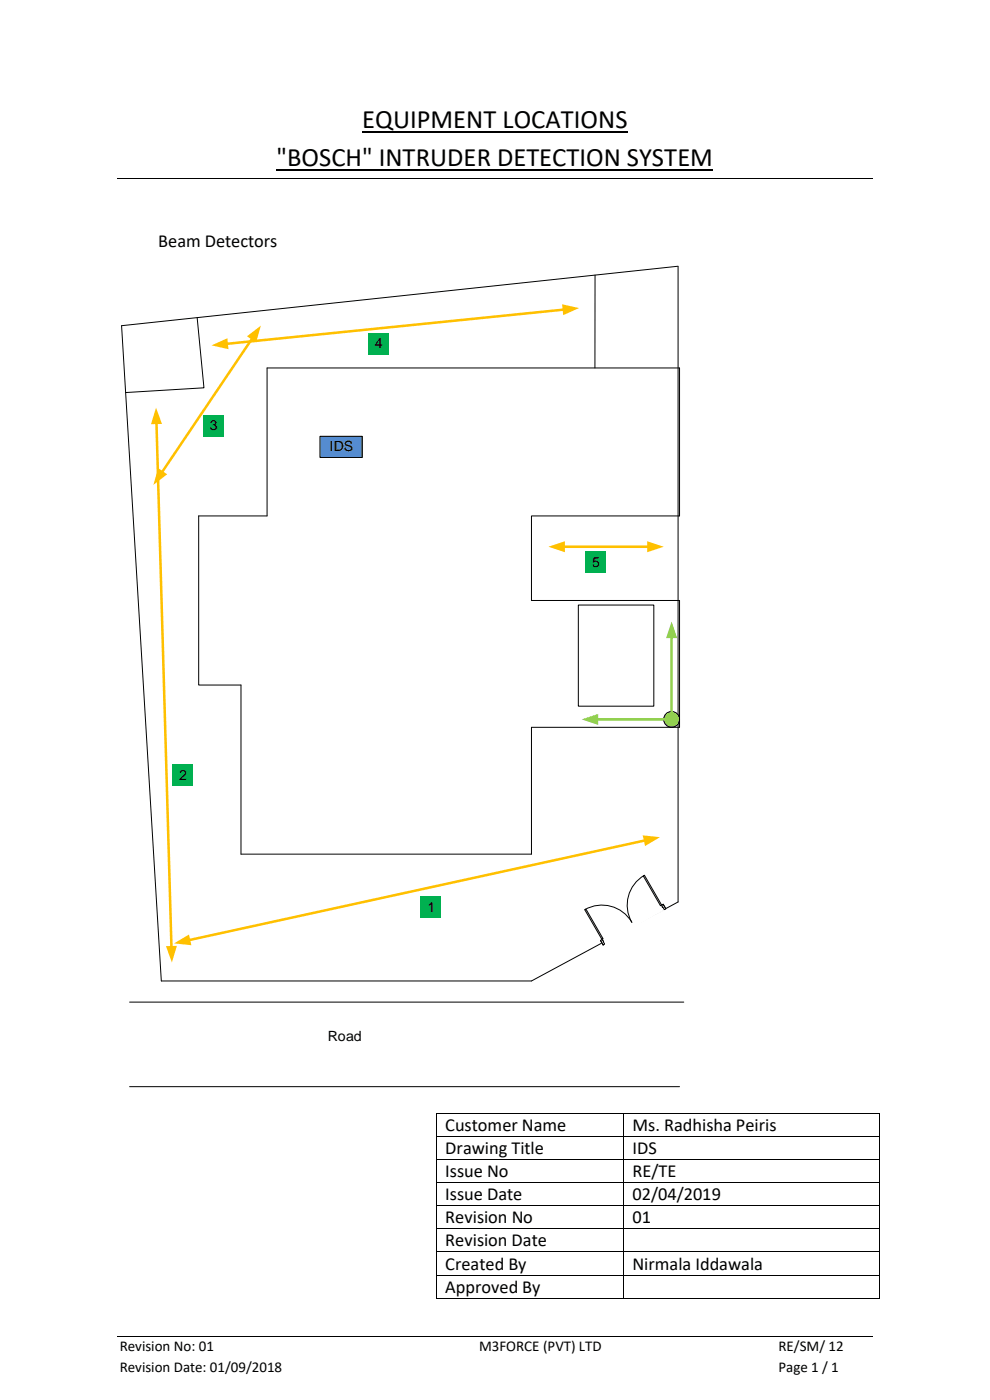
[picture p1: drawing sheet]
<svg xmlns="http://www.w3.org/2000/svg" width="210mm" height="297mm" viewBox="0 0 210 297" stroke-linecap="round" stroke-linejoin="round" font-family="sans-serif">
<path d="M56.7 109.5h-14.6v35.8h9v35.9h61.6v-26.9M34.2 208.1h78.5" fill="none" stroke="#000" stroke-width=".21"/>
<path d="M119.6 65.7l-71.5 7.2" fill="none" stroke="#ffc000" stroke-width=".54"/>
<g fill="#ffc000">
<path d="M119.2 64.6l3.6 .8-3.3 1.5z"/>
<path d="M44.9 73.3l3.3-1.5 .3 2.3z"/>
</g>
<path d="M119.5 116h18.1" fill="none" stroke="#ffc000" stroke-width=".54"/>
<g fill="#ffc000">
<path d="M137.3 114.8l3.5 1.2-3.5 1.2z"/>
<path d="M116.3 116l3.5-1.2v2.4z"/>
</g>
<path d="M67.9 92.6h8.9v4.4h-8.9z" fill-rule="evenodd" fill="#548bd4"/>
<path d="M67.9 92.6h8.9v4.4h-8.9z" fill="none" stroke="#000" stroke-width=".21"/>
<path d="M33.2 89.7l3.2 111.3" fill="none" stroke="#ffc000" stroke-width=".54"/>
<g fill="#ffc000">
<path d="M33.1 86.5l1.3 3.4-2.4 .1z"/>
<path d="M35.2 200.7h2.3l-1 3.5z"/>
</g>
<g fill="#00b050">
<path d="M89.3 190.2h4.3v4.5h-4.3z" fill-rule="evenodd"/>
<path d="M36.7 162.2h4.3v4.5h-4.3z" fill-rule="evenodd"/>
<path d="M43.2 88.1h4.3v4.5h-4.3z" fill-rule="evenodd"/>
</g>
<path d="M143.8 56.5v134.9" fill="none" stroke="#000" stroke-width=".21"/>
<circle cx="142.5" cy="152.6" r="1.68" fill="#92d050"/>
<circle cx="142.5" cy="152.6" r="1.68" fill="none" stroke="#000" stroke-width=".21"/>
<path d="M126.6 152.6h14.2" fill="none" stroke="#92d050" stroke-width=".54"/>
<path d="M123.4 152.6l3.5-1.1v2.3z" fill="#92d050"/>
<path d="M142.5 135.1v15.8" fill="none" stroke="#92d050" stroke-width=".54"/>
<path d="M142.5 131.9l1.1 3.5h-2.3z" fill="#92d050"/>
<path d="M56.7 109.5v-31.4h87.5v31.4h-31.5v17.9h31.5v26.9h-31.5M143.8 191.4l-31.1 16.7" fill="none" stroke="#000" stroke-width=".21"/>
<path d="M127.4 199.5l13.3-7.7 .6 1-13.3 7.7z" fill-rule="evenodd" fill="#fff"/>
<path d="M127.4 199.5l13.3-7.7 .6 1-13.3 7.7z" fill="none" stroke="#fff" stroke-width=".21"/>
<path d="M140.4 192l.5 1 .3-.2-.5-1zM127.4 199.5l.3-.2 .6 1-.4 .2z" fill-rule="evenodd" fill="#fff"/>
<path d="M127.8 199.6l-.1-.3-.3 .2 .5 1 .4-.2-.3-.5M140.5 192.3l-.1-.3 .3-.2 .5 1-.3 .2-.3-.5" fill="none" stroke="#000" stroke-width=".21"/>
<path d="M140.4 192.3l.2 .2zM127.8 199.6l.3 .2z" fill-rule="evenodd" fill="#fff"/>
<path d="M127.4 199.5l.5 1M127.8 199.6l.2 .2M136.7 185.7a7.3 7.3 0 0 0-2.7 10 7.3 7.3 0 0 0-9.9-2.7M140.5 192.3l.1 .2M140.7 191.8l.5 1" fill="none" stroke="#000" stroke-width=".21"/>
<path d="M124.1 193l.2-.1 3.6 6.3-.2 .1z" fill-rule="evenodd" fill="#fff"/>
<path d="M124.1 193l.2-.1 3.6 6.3-.2 .1z" fill="none" stroke="#000" stroke-width=".21"/>
<path d="M136.5 185.8l.2-.1 3.7 6.3-.3 .2z" fill-rule="evenodd" fill="#fff"/>
<path d="M126.2 58.4v19.7M143.8 56.5l-118 12.6 8.4 139M41.8 67.4l1.5 14.9-16.7 1M136.5 185.8l.2-.1 3.7 6.3-.3 .2zM27.5 212.6h117.6M27.5 230.5h116.7" fill="none" stroke="#000" stroke-width=".21"/>
<path d="M136.9 178.3l-96.8 21.2" fill="none" stroke="#ffc000" stroke-width=".54"/>
<g fill="#ffc000">
<path d="M136.3 177.2l3.7 .4-3.2 1.9z"/>
<path d="M36.9 200.1l3.2-1.8 .5 2.2z"/>
</g>
<path d="M53.5 71.8l-19.2 28.4" fill="none" stroke="#ffc000" stroke-width=".54"/>
<g fill="#ffc000">
<path d="M52.4 71.3l2.9-2.2-1 3.5z"/>
<path d="M33.5 99.3l2 1.3-2.9 2.3z"/>
</g>
<path d="M122.7 128.4h16v21.4h-16z" fill-rule="evenodd" fill="#fff"/>
<path d="M122.7 128.4h16v21.4h-16z" fill="none" stroke="#000" stroke-width=".21"/>
<g fill="#00b050">
<path d="M78.1 70.7h4.3v4.5h-4.3z" fill-rule="evenodd"/>
<path d="M124.2 117.1h4.3v4.5h-4.3z" fill-rule="evenodd"/>
</g>
<path d="M58.7 36h92.6M76.9 28.1h56.3" fill="none" stroke="#000" stroke-width=".38"/>
<g fill="none" stroke="#000" stroke-width=".21">
<path d="M24.9 37.8h160.3M92.6 236.2v4.8M92.6 236.1h39.6M132.3 236.2v4.8M132.4 236.1h54.1M186.6 236.2v4.8M92.6 241.1v4.8M92.6 246v4.8M92.6 250.9v4.8M92.6 255.9v4.7M92.6 241h39.6M92.6 245.9h39.6"/>
<path d="M92.6 250.9h39.6M92.6 255.8h39.6M132.3 241.1v4.8M132.3 246v4.8M132.3 250.9v4.8M132.3 255.9v4.7M132.4 241h54.1M132.4 245.9h54.1M132.4 250.9h54.1M132.4 255.8h54.1M186.6 241.1v4.8M186.6 246v4.8"/>
<path d="M186.6 250.9v4.8M186.6 255.9v4.7M92.6 260.8v4.7M92.6 265.7v4.7M92.6 270.6v4.8M92.6 260.7h39.6M92.6 265.6h39.6M92.6 270.5h39.6M92.6 275.5h39.6M132.3 260.8v4.7M132.3 265.7v4.7M132.3 270.6v4.8"/>
<path d="M132.4 260.7h54.1M132.4 265.6h54.1M132.4 270.5h54.1M132.4 275.5h54.1M186.6 260.8v4.7M186.6 265.7v4.7M186.6 270.6v4.8M24.9 283.6h160.3"/>
</g>
<g fill="#000">
<path d="M92.5 236h.1v.2h-.1z" fill-rule="evenodd"/>
<path d="M92.5 236h.1v.2h-.1z" fill-rule="evenodd"/>
<path d="M132.2 236h.2v.2h-.2z" fill-rule="evenodd"/>
<path d="M186.5 236h.1v.2h-.1z" fill-rule="evenodd"/>
<path d="M186.5 236h.1v.2h-.1z" fill-rule="evenodd"/>
<path d="M92.5 241h.1v.1h-.1z" fill-rule="evenodd"/>
<path d="M92.5 245.9h.1v.1h-.1z" fill-rule="evenodd"/>
<path d="M92.5 250.8h.1v.1h-.1z" fill-rule="evenodd"/>
<path d="M92.5 255.7h.1v.2h-.1z" fill-rule="evenodd"/>
<path d="M132.2 241h.2v.1h-.2z" fill-rule="evenodd"/>
<path d="M132.2 245.9h.2v.1h-.2z" fill-rule="evenodd"/>
<path d="M132.2 250.8h.2v.1h-.2z" fill-rule="evenodd"/>
<path d="M132.2 255.7h.2v.2h-.2z" fill-rule="evenodd"/>
<path d="M186.5 241h.1v.1h-.1z" fill-rule="evenodd"/>
<path d="M186.5 245.9h.1v.1h-.1z" fill-rule="evenodd"/>
<path d="M186.5 250.8h.1v.1h-.1z" fill-rule="evenodd"/>
<path d="M186.5 255.7h.1v.2h-.1z" fill-rule="evenodd"/>
<path d="M92.5 260.6h.1v.2h-.1z" fill-rule="evenodd"/>
<path d="M92.5 265.5h.1v.2h-.1z" fill-rule="evenodd"/>
<path d="M92.5 270.4h.1v.2h-.1z" fill-rule="evenodd"/>
<path d="M92.5 275.4h.1v.1h-.1z" fill-rule="evenodd"/>
<path d="M92.5 275.4h.1v.1h-.1z" fill-rule="evenodd"/>
<path d="M132.2 260.6h.2v.2h-.2z" fill-rule="evenodd"/>
<path d="M132.2 265.5h.2v.2h-.2z" fill-rule="evenodd"/>
<path d="M132.2 270.4h.2v.2h-.2z" fill-rule="evenodd"/>
<path d="M132.2 275.4h.2v.1h-.2z" fill-rule="evenodd"/>
<path d="M186.5 260.6h.1v.2h-.1z" fill-rule="evenodd"/>
<path d="M186.5 265.5h.1v.2h-.1z" fill-rule="evenodd"/>
<path d="M186.5 270.4h.1v.2h-.1z" fill-rule="evenodd"/>
<path d="M186.5 275.4h.1v.1h-.1z" fill-rule="evenodd"/>
<path d="M186.5 275.4h.1v.1h-.1z" fill-rule="evenodd"/>
</g>
<g font-size="5.6">
<text x="76.9" y="27.2">EQUIPMENT LOCATIONS</text>
<text x="58.7" y="35.1">&quot;BOSCH&quot; INTRUDER DETECTION SYSTEM</text>
</g>
<g font-size="3.9">
<text x="33.6" y="52.5">Beam Detectors</text>
<text x="94.5" y="239.9">Customer Name</text>
<text x="134.2" y="239.9">Ms. Radhisha Peiris</text>
<text x="94.5" y="244.8">Drawing Title</text>
<text x="134.2" y="244.8">IDS</text>
<text x="94.5" y="249.7">Issue No</text>
<text x="134.2" y="249.7">RE/TE</text>
<text x="94.5" y="254.6">Issue Date</text>
<text x="134.2" y="254.6">02/04/2019</text>
<text x="94.5" y="259.5">Revision No</text>
<text x="134.2" y="259.5">01</text>
<text x="94.5" y="264.4">Revision Date</text>
<text x="94.5" y="269.4">Created By</text>
<text x="134.2" y="269.4">Nirmala Iddawala</text>
<text x="94.5" y="274.3">Approved By</text>
</g>
<g font-size="3.2">
<text x="25.4" y="286.7">Revision No: 01</text>
<text x="101.6" y="286.7">M3FORCE (PVT) LTD</text>
<text x="165.1" y="286.7">RE/SM/ 12</text>
<text x="25.4" y="291.1">Revision Date: 01/09/2018</text>
<text x="165.1" y="291.1">Page 1 / 1</text>
</g>
<g font-size="3">
<text x="79.5" y="73.9">4</text>
<text x="44.5" y="91.2">3</text>
<text x="69.9" y="95.7">IDS</text>
<text x="125.6" y="120.3">5</text>
<text x="38" y="165.5">2</text>
<text x="90.7" y="193.4">1</text>
<text x="69.5" y="220.9">Road</text>
</g>
</svg>
